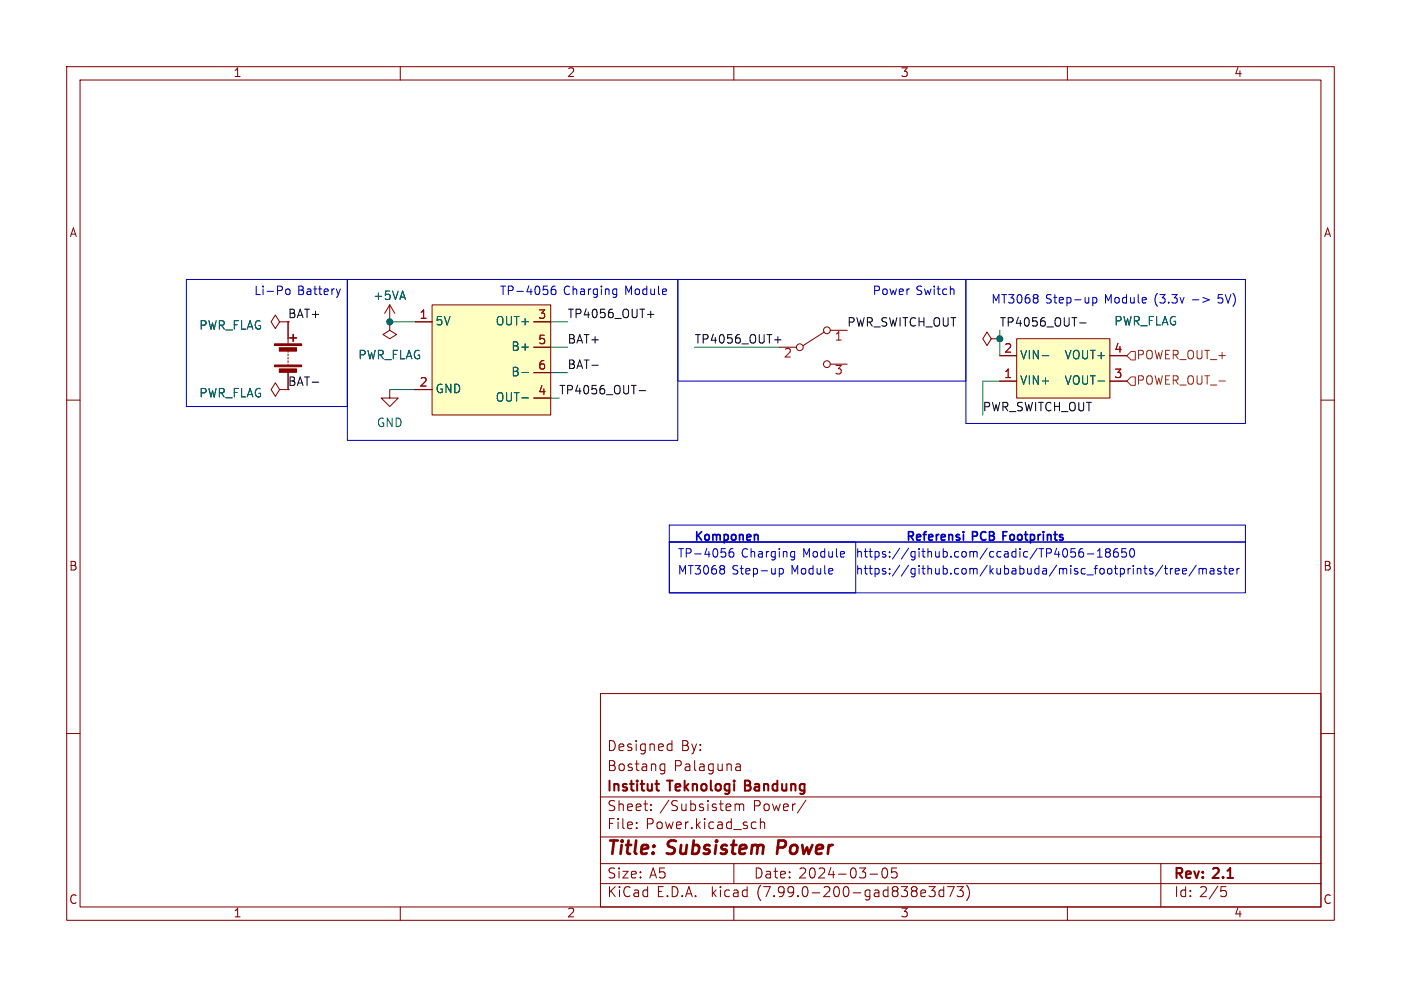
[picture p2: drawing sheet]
(kicad_sch (version 20230121) (generator eeschema)

 (paper "A5")

 (title_block
  (title "Subsistem Power")
  (date "2024-03-05")
  (rev "2.1")
  (company "Institut Teknologi Bandung")
  (comment 1 "Bostang Palaguna")
  (comment 2 "Designed By:"))

 (lib_symbols
  (symbol "Device:Battery" (pin_numbers hide) (pin_names (offset 0) hide) (in_bom yes) (on_board yes)
   (property "Reference" "BT" (at 2.54 2.54 0) (effects (font (size 1.27 1.27)) (justify left)))
   (property "Value" "Battery" (at 2.54 0 0) (effects (font (size 1.27 1.27)) (justify left)))
   (property "Footprint" "" (at 0 1.524 90) (effects (font (size 1.27 1.27)) hide))
   (property "Datasheet" "~" (at 0 1.524 90) (effects (font (size 1.27 1.27)) hide))
   (symbol "Battery_0_1"
    (rectangle (start -2.032 -1.397) (end 2.032 -1.651) (stroke (width 0) (type default)) (fill (type outline)))
    (rectangle (start -2.032 1.778) (end 2.032 1.524) (stroke (width 0) (type default)) (fill (type outline)))
    (rectangle (start -1.3208 -1.9812) (end 1.27 -2.4892) (stroke (width 0) (type default)) (fill (type outline)))
    (rectangle (start -1.3208 1.1938) (end 1.27 0.6858) (stroke (width 0) (type default)) (fill (type outline)))
    (polyline (pts (xy 0 -1.524) (xy 0 -1.27)) (stroke (width 0) (type default)) (fill (type none)))
    (polyline (pts (xy 0 -1.016) (xy 0 -0.762)) (stroke (width 0) (type default)) (fill (type none)))
    (polyline (pts (xy 0 -0.508) (xy 0 -0.254)) (stroke (width 0) (type default)) (fill (type none)))
    (polyline (pts (xy 0 0) (xy 0 0.254)) (stroke (width 0) (type default)) (fill (type none)))
    (polyline (pts (xy 0 0.508) (xy 0 0.762)) (stroke (width 0) (type default)) (fill (type none)))
    (polyline (pts (xy 0 1.778) (xy 0 2.54)) (stroke (width 0) (type default)) (fill (type none)))
    (polyline (pts (xy 0.254 2.667) (xy 1.27 2.667)) (stroke (width 0.254) (type default)) (fill (type none)))
    (polyline (pts (xy 0.762 3.175) (xy 0.762 2.159)) (stroke (width 0.254) (type default)) (fill (type none))))
   (symbol "Battery_1_1"
    (pin passive line (at 0 5.08 270) (length 2.54) (name "+" (effects (font (size 1.27 1.27)))) (number "1" (effects (font (size 1.27 1.27)))))
    (pin passive line (at 0 -5.08 90) (length 2.54) (name "-" (effects (font (size 1.27 1.27)))) (number "2" (effects (font (size 1.27 1.27)))))))
  (symbol "Switch:SW_SPDT" (pin_names (offset 0) hide) (in_bom yes) (on_board yes)
   (property "Reference" "SW" (at 0 4.318 0) (effects (font (size 1.27 1.27))))
   (property "Value" "SW_SPDT" (at 0 -5.08 0) (effects (font (size 1.27 1.27))))
   (property "Footprint" "" (at 0 0 0) (effects (font (size 1.27 1.27)) hide))
   (property "Datasheet" "~" (at 0 0 0) (effects (font (size 1.27 1.27)) hide))
   (symbol "SW_SPDT_0_0"
    (circle (center -2.032 0) (radius 0.508) (stroke (width 0) (type default)) (fill (type none)))
    (circle (center 2.032 -2.54) (radius 0.508) (stroke (width 0) (type default)) (fill (type none))))
   (symbol "SW_SPDT_0_1"
    (polyline (pts (xy -1.524 0.254) (xy 1.651 2.286)) (stroke (width 0) (type default)) (fill (type none)))
    (circle (center 2.032 2.54) (radius 0.508) (stroke (width 0) (type default)) (fill (type none))))
   (symbol "SW_SPDT_1_1"
    (pin passive line (at 5.08 2.54 180) (length 2.54) (name "A" (effects (font (size 1.27 1.27)))) (number "1" (effects (font (size 1.27 1.27)))))
    (pin passive line (at -5.08 0 0) (length 2.54) (name "B" (effects (font (size 1.27 1.27)))) (number "2" (effects (font (size 1.27 1.27)))))
    (pin passive line (at 5.08 -2.54 180) (length 2.54) (name "C" (effects (font (size 1.27 1.27)))) (number "3" (effects (font (size 1.27 1.27)))))))
  (symbol "WMS_components:MT3608" (in_bom yes) (on_board yes)
   (property "Reference" "U3" (at -0.635 -6.35 0) (effects (font (size 1.27 1.27)) hide))
   (property "Value" "~" (at 0 0 0) (effects (font (size 1.27 1.27)) hide))
   (property "Footprint" "WMS_components:MT3608_module_v2" (at 0 0 0) (effects (font (size 1.27 1.27)) hide))
   (property "Datasheet" "" (at 0 0 0) (effects (font (size 1.27 1.27)) hide))
   (symbol "MT3608_1_1"
    (rectangle (start -6.35 3.81) (end 7.62 -5.08) (stroke (width 0) (type default)) (fill (type background)))
    (pin power_in line (at 10.16 1.27 180) (length 2.54) (name "VIN+" (effects (font (size 1.27 1.27)))) (number "1" (effects (font (size 1.27 1.27)))))
    (pin power_in line (at 10.16 -2.54 180) (length 2.54) (name "VIN-" (effects (font (size 1.27 1.27)))) (number "2" (effects (font (size 1.27 1.27)))))
    (pin power_out line (at -8.89 1.27 0) (length 2.54) (name "VOUT-" (effects (font (size 1.27 1.27)))) (number "3" (effects (font (size 1.27 1.27)))))
    (pin power_out line (at -8.89 -2.54 0) (length 2.54) (name "VOUT+" (effects (font (size 1.27 1.27)))) (number "4" (effects (font (size 1.27 1.27)))))))
  (symbol "WMS_components:TP4056" (in_bom yes) (on_board yes)
   (property "Reference" "U" (at 0 8.89 0) (effects (font (size 1.27 1.27))))
   (property "Value" "" (at 0 0 0) (effects (font (size 1.27 1.27))))
   (property "Footprint" "" (at 0 0 0) (effects (font (size 1.27 1.27)) hide))
   (property "Datasheet" "" (at 0 0 0) (effects (font (size 1.27 1.27)) hide))
   (symbol "TP4056_1_1"
    (rectangle (start -8.89 7.62) (end 8.89 -8.89) (stroke (width 0) (type default)) (fill (type background)))
    (pin power_in line (at -11.43 5.08 0) (length 2.54) (name "5V" (effects (font (size 1.27 1.27)))) (number "1" (effects (font (size 1.27 1.27)))))
    (pin power_in line (at -11.43 -5.08 0) (length 2.54) (name "GND" (effects (font (size 1.27 1.27)))) (number "2" (effects (font (size 1.27 1.27)))))
    (pin output line (at 8.89 5.08 180) (length 2.54) (name "OUT+" (effects (font (size 1.27 1.27)))) (number "3" (effects (font (size 1.27 1.27)))))
    (pin output line (at 8.89 -6.35 180) (length 2.54) (name "OUT-" (effects (font (size 1.27 1.27)))) (number "4" (effects (font (size 1.27 1.27)))))
    (pin input line (at 8.89 1.27 180) (length 2.54) (name "B+" (effects (font (size 1.27 1.27)))) (number "5" (effects (font (size 1.27 1.27)))))
    (pin input line (at 8.89 -2.54 180) (length 2.54) (name "B-" (effects (font (size 1.27 1.27)))) (number "6" (effects (font (size 1.27 1.27)))))))
  (symbol "power:+5VA" (power) (pin_names (offset 0)) (in_bom yes) (on_board yes)
   (property "Reference" "#PWR" (at 0 -3.81 0) (effects (font (size 1.27 1.27)) hide))
   (property "Value" "+5VA" (at 0 3.556 0) (effects (font (size 1.27 1.27))))
   (property "Footprint" "" (at 0 0 0) (effects (font (size 1.27 1.27)) hide))
   (property "Datasheet" "" (at 0 0 0) (effects (font (size 1.27 1.27)) hide))
   (symbol "+5VA_0_1"
    (polyline (pts (xy -0.762 1.27) (xy 0 2.54)) (stroke (width 0) (type default)) (fill (type none)))
    (polyline (pts (xy 0 0) (xy 0 2.54)) (stroke (width 0) (type default)) (fill (type none)))
    (polyline (pts (xy 0 2.54) (xy 0.762 1.27)) (stroke (width 0) (type default)) (fill (type none))))
   (symbol "+5VA_1_1"
    (pin power_in line (at 0 0 90) (length 0) hide (name "+5VA" (effects (font (size 1.27 1.27)))) (number "1" (effects (font (size 1.27 1.27)))))))
  (symbol "power:GND" (power) (pin_names (offset 0)) (in_bom yes) (on_board yes)
   (property "Reference" "#PWR" (at 0 -6.35 0) (effects (font (size 1.27 1.27)) hide))
   (property "Value" "GND" (at 0 -3.81 0) (effects (font (size 1.27 1.27))))
   (property "Footprint" "" (at 0 0 0) (effects (font (size 1.27 1.27)) hide))
   (property "Datasheet" "" (at 0 0 0) (effects (font (size 1.27 1.27)) hide))
   (symbol "GND_0_1"
    (polyline (pts (xy 0 0) (xy 0 -1.27) (xy 1.27 -1.27) (xy 0 -2.54) (xy -1.27 -1.27) (xy 0 -1.27)) (stroke (width 0) (type default)) (fill (type none))))
   (symbol "GND_1_1"
    (pin power_in line (at 0 0 270) (length 0) hide (name "GND" (effects (font (size 1.27 1.27)))) (number "1" (effects (font (size 1.27 1.27)))))))
  (symbol "power:PWR_FLAG" (power) (pin_numbers hide) (pin_names (offset 0) hide) (in_bom yes) (on_board yes)
   (property "Reference" "#FLG" (at 0 1.905 0) (effects (font (size 1.27 1.27)) hide))
   (property "Value" "PWR_FLAG" (at 0 3.81 0) (effects (font (size 1.27 1.27))))
   (property "Footprint" "" (at 0 0 0) (effects (font (size 1.27 1.27)) hide))
   (property "Datasheet" "~" (at 0 0 0) (effects (font (size 1.27 1.27)) hide))
   (symbol "PWR_FLAG_0_0"
    (pin power_out line (at 0 0 90) (length 0) (name "pwr" (effects (font (size 1.27 1.27)))) (number "1" (effects (font (size 1.27 1.27))))))
   (symbol "PWR_FLAG_0_1"
    (polyline (pts (xy 0 0) (xy 0 1.27) (xy -1.016 1.905) (xy 0 2.54) (xy 1.016 1.905) (xy 0 1.27)) (stroke (width 0) (type default)) (fill (type none))))))


 (junction (at 58.42 48.26) (diameter 0) (color 0 0 0 0))
 (junction (at 149.86 50.8) (diameter 0) (color 0 0 0 0))

 (wire (pts (xy 149.86 50.8) (xy 149.86 53.34)) (stroke (width 0) (type default)))
 (wire (pts (xy 85.09 52.07) (xy 82.55 52.07)) (stroke (width 0) (type default)))
 (wire (pts (xy 85.09 48.26) (xy 82.55 48.26)) (stroke (width 0) (type default)))
 (wire (pts (xy 147.32 62.23) (xy 147.32 57.15)) (stroke (width 0) (type default)))
 (wire (pts (xy 147.32 57.15) (xy 149.86 57.15)) (stroke (width 0) (type default)))
 (wire (pts (xy 149.86 49.53) (xy 149.86 50.8)) (stroke (width 0) (type default)))
 (wire (pts (xy 104.14 52.07) (xy 116.84 52.07)) (stroke (width 0) (type default)))
 (wire (pts (xy 85.09 55.88) (xy 82.55 55.88)) (stroke (width 0) (type default)))
 (wire (pts (xy 83.82 59.69) (xy 82.55 59.69)) (stroke (width 0) (type default)))
 (wire (pts (xy 58.42 58.42) (xy 62.23 58.42)) (stroke (width 0) (type default)))
 (wire (pts (xy 58.42 48.26) (xy 62.23 48.26)) (stroke (width 0) (type default)))

 (rectangle (start 52.07 41.91) (end 101.6 66.04) (stroke (width 0) (type default)) (fill (type none)))
 (rectangle (start 27.94 41.91) (end 52.07 60.96) (stroke (width 0) (type default)) (fill (type none)))
 (rectangle (start 101.6 41.91) (end 144.78 57.15) (stroke (width 0) (type default)) (fill (type none)))
 (rectangle (start 144.78 41.91) (end 186.69 63.5) (stroke (width 0) (type default)) (fill (type none)))
 (rectangle (start 100.33 81.28) (end 128.27 88.9) (stroke (width 0) (type default)) (fill (type none)))
 (rectangle (start 100.33 81.28) (end 186.69 88.9) (stroke (width 0) (type default)) (fill (type none)))
 (rectangle (start 100.33 78.74) (end 186.69 81.28) (stroke (width 0) (type default)) (fill (type none)))

 (text "https://github.com/ccadic/TP4056-18650" (at 128.27 83.82 0) (effects (font (size 1.27 1.27)) (justify left bottom)))
 (text "https://github.com/kubabuda/misc_footprints/tree/master" (at 128.27 86.36 0) (effects (font (size 1.27 1.27)) (justify left bottom)))
 (text "TP-4056 Charging Module" (at 101.6 83.82 0) (effects (font (size 1.27 1.27)) (justify left bottom)))
 (text "Li-Po Battery" (at 38.1 44.45 0) (effects (font (size 1.27 1.27)) (justify left bottom)))
 (text "Komponen" (at 104.14 81.28 0) (effects (font (size 1.27 1.27) (thickness 0.254) bold) (justify left bottom)))
 (text "MT3068 Step-up Module" (at 101.6 86.36 0) (effects (font (size 1.27 1.27)) (justify left bottom)))
 (text "Power Switch" (at 130.81 44.45 0) (effects (font (size 1.27 1.27)) (justify left bottom)))
 (text "Referensi PCB Footprints" (at 135.89 81.28 0) (effects (font (size 1.27 1.27) (thickness 0.254) bold) (justify left bottom)))
 (text "TP-4056 Charging Module" (at 74.93 44.45 0) (effects (font (size 1.27 1.27)) (justify left bottom)))
 (text "MT3068 Step-up Module (3.3v -> 5V)" (at 148.59 45.72 0) (effects (font (size 1.27 1.27)) (justify left bottom)))

 (label "TP4056_OUT+" (at 85.09 48.26 0) (fields_autoplaced) (effects (font (size 1.27 1.27)) (justify left bottom)))
 (label "BAT+" (at 85.09 52.07 0) (fields_autoplaced) (effects (font (size 1.27 1.27)) (justify left bottom)))
 (label "BAT-" (at 43.18 58.42 0) (fields_autoplaced) (effects (font (size 1.27 1.27)) (justify left bottom)))
 (label "PWR_SWITCH_OUT" (at 127 49.53 0) (fields_autoplaced) (effects (font (size 1.27 1.27)) (justify left bottom)))
 (label "TP4056_OUT-" (at 83.82 59.69 0) (fields_autoplaced) (effects (font (size 1.27 1.27)) (justify left bottom)))
 (label "PWR_SWITCH_OUT" (at 147.32 62.23 0) (fields_autoplaced) (effects (font (size 1.27 1.27)) (justify left bottom)))
 (label "BAT-" (at 85.09 55.88 0) (fields_autoplaced) (effects (font (size 1.27 1.27)) (justify left bottom)))
 (label "TP4056_OUT-" (at 149.86 49.53 0) (fields_autoplaced) (effects (font (size 1.27 1.27)) (justify left bottom)))
 (label "TP4056_OUT+" (at 104.14 52.07 0) (fields_autoplaced) (effects (font (size 1.27 1.27)) (justify left bottom)))
 (label "BAT+" (at 43.18 48.26 0) (fields_autoplaced) (effects (font (size 1.27 1.27)) (justify left bottom)))

 (hierarchical_label "POWER_OUT_+" (shape input) (at 168.91 53.34 0) (fields_autoplaced) (effects (font (size 1.27 1.27)) (justify left)))
 (hierarchical_label "POWER_OUT_-" (shape input) (at 168.91 57.15 0) (fields_autoplaced) (effects (font (size 1.27 1.27)) (justify left)))

 (symbol (lib_id "Device:Battery") (at 43.18 53.34 0) (unit 1) (in_bom yes) (on_board yes) (dnp no) (fields_autoplaced)
  (property "Reference" "BT1" (at 46.99 51.4985 0) (effects (font (size 1.27 1.27)) (justify left) hide))
  (property "Value" "Battery" (at 46.99 54.0385 0) (effects (font (size 1.27 1.27)) (justify left) hide))
  (property "Footprint" "Battery:BatteryHolder_Keystone_1042_1x18650" (at 43.18 51.816 90) (effects (font (size 1.27 1.27)) hide))
  (property "Datasheet" "~" (at 43.18 51.816 90) (effects (font (size 1.27 1.27)) hide)) (pin "1") (pin "2"))

 (symbol (lib_id "power:PWR_FLAG") (at 43.18 58.42 90) (unit 1) (in_bom yes) (on_board yes) (dnp no) (fields_autoplaced)
  (property "Reference" "#FLG02" (at 41.275 58.42 0) (effects (font (size 1.27 1.27)) hide))
  (property "Value" "PWR_FLAG" (at 39.37 59.055 90) (effects (font (size 1.27 1.27)) (justify left)))
  (property "Footprint" "" (at 43.18 58.42 0) (effects (font (size 1.27 1.27)) hide))
  (property "Datasheet" "~" (at 43.18 58.42 0) (effects (font (size 1.27 1.27)) hide)) (pin "1"))

 (symbol (lib_id "WMS_components:TP4056") (at 73.66 53.34 0) (unit 1) (in_bom yes) (on_board yes) (dnp no) (fields_autoplaced)
  (property "Reference" "U2" (at 73.66 43.18 0) (effects (font (size 1.27 1.27)) hide))
  (property "Value" "~" (at 73.66 53.34 0) (effects (font (size 1.27 1.27)) hide))
  (property "Footprint" "WMS_components:TP4056-18650_v2" (at 73.66 53.34 0) (effects (font (size 1.27 1.27)) hide))
  (property "Datasheet" "" (at 73.66 53.34 0) (effects (font (size 1.27 1.27)) hide)) (pin "1") (pin "2") (pin "3") (pin "4") (pin "5") (pin "6"))

 (symbol (lib_id "Switch:SW_SPDT") (at 121.92 52.07 0) (unit 1) (in_bom yes) (on_board yes) (dnp no) (fields_autoplaced)
  (property "Reference" "SW4" (at 121.92 45.72 0) (effects (font (size 1.27 1.27)) hide))
  (property "Value" "SW_SPDT" (at 121.92 48.26 0) (effects (font (size 1.27 1.27)) hide))
  (property "Footprint" "Connector_PinHeader_2.54mm:PinHeader_1x03_P2.54mm_Vertical" (at 121.92 52.07 0) (effects (font (size 1.27 1.27)) hide))
  (property "Datasheet" "~" (at 121.92 52.07 0) (effects (font (size 1.27 1.27)) hide)) (pin "1") (pin "2") (pin "3"))

 (symbol (lib_id "power:+5VA") (at 58.42 48.26 0) (unit 1) (in_bom yes) (on_board yes) (dnp no) (fields_autoplaced)
  (property "Reference" "#PWR033" (at 58.42 52.07 0) (effects (font (size 1.27 1.27)) hide))
  (property "Value" "+5VA" (at 58.42 44.45 0) (effects (font (size 1.27 1.27))))
  (property "Footprint" "" (at 58.42 48.26 0) (effects (font (size 1.27 1.27)) hide))
  (property "Datasheet" "" (at 58.42 48.26 0) (effects (font (size 1.27 1.27)) hide)) (pin "1"))

 (symbol (lib_id "power:PWR_FLAG") (at 43.18 48.26 90) (unit 1) (in_bom yes) (on_board yes) (dnp no) (fields_autoplaced)
  (property "Reference" "#FLG01" (at 41.275 48.26 0) (effects (font (size 1.27 1.27)) hide))
  (property "Value" "PWR_FLAG" (at 39.37 48.895 90) (effects (font (size 1.27 1.27)) (justify left)))
  (property "Footprint" "" (at 43.18 48.26 0) (effects (font (size 1.27 1.27)) hide))
  (property "Datasheet" "~" (at 43.18 48.26 0) (effects (font (size 1.27 1.27)) hide)) (pin "1"))

 (symbol (lib_id "power:PWR_FLAG") (at 58.42 48.26 180) (unit 1) (in_bom yes) (on_board yes) (dnp no) (fields_autoplaced)
  (property "Reference" "#FLG08" (at 58.42 50.165 0) (effects (font (size 1.27 1.27)) hide))
  (property "Value" "PWR_FLAG" (at 58.42 53.34 0) (effects (font (size 1.27 1.27))))
  (property "Footprint" "" (at 58.42 48.26 0) (effects (font (size 1.27 1.27)) hide))
  (property "Datasheet" "~" (at 58.42 48.26 0) (effects (font (size 1.27 1.27)) hide)) (pin "1"))

 (symbol (lib_id "power:GND") (at 58.42 58.42 0) (unit 1) (in_bom yes) (on_board yes) (dnp no) (fields_autoplaced)
  (property "Reference" "#PWR013" (at 58.42 64.77 0) (effects (font (size 1.27 1.27)) hide))
  (property "Value" "GND" (at 58.42 63.5 0) (effects (font (size 1.27 1.27))))
  (property "Footprint" "" (at 58.42 58.42 0) (effects (font (size 1.27 1.27)) hide))
  (property "Datasheet" "" (at 58.42 58.42 0) (effects (font (size 1.27 1.27)) hide)) (pin "1"))

 (symbol (lib_id "WMS_components:MT3608") (at 160.02 55.88 180) (unit 1) (in_bom yes) (on_board yes) (dnp no) (fields_autoplaced)
  (property "Reference" "U3" (at 160.655 49.53 0) (effects (font (size 1.27 1.27)) hide))
  (property "Value" "~" (at 160.02 55.88 0) (effects (font (size 1.27 1.27)) hide))
  (property "Footprint" "WMS_components:MT3608_module_v2" (at 160.02 55.88 0) (effects (font (size 1.27 1.27)) hide))
  (property "Datasheet" "" (at 160.02 55.88 0) (effects (font (size 1.27 1.27)) hide)) (pin "1") (pin "2") (pin "3") (pin "4"))

 (symbol (lib_id "power:PWR_FLAG") (at 149.86 50.8 90) (unit 1) (in_bom yes) (on_board yes) (dnp no)
  (property "Reference" "#FLG09" (at 147.955 50.8 0) (effects (font (size 1.27 1.27)) hide))
  (property "Value" "PWR_FLAG" (at 176.53 48.26 90) (effects (font (size 1.27 1.27)) (justify left)))
  (property "Footprint" "" (at 149.86 50.8 0) (effects (font (size 1.27 1.27)) hide))
  (property "Datasheet" "~" (at 149.86 50.8 0) (effects (font (size 1.27 1.27)) hide)) (pin "1")))
